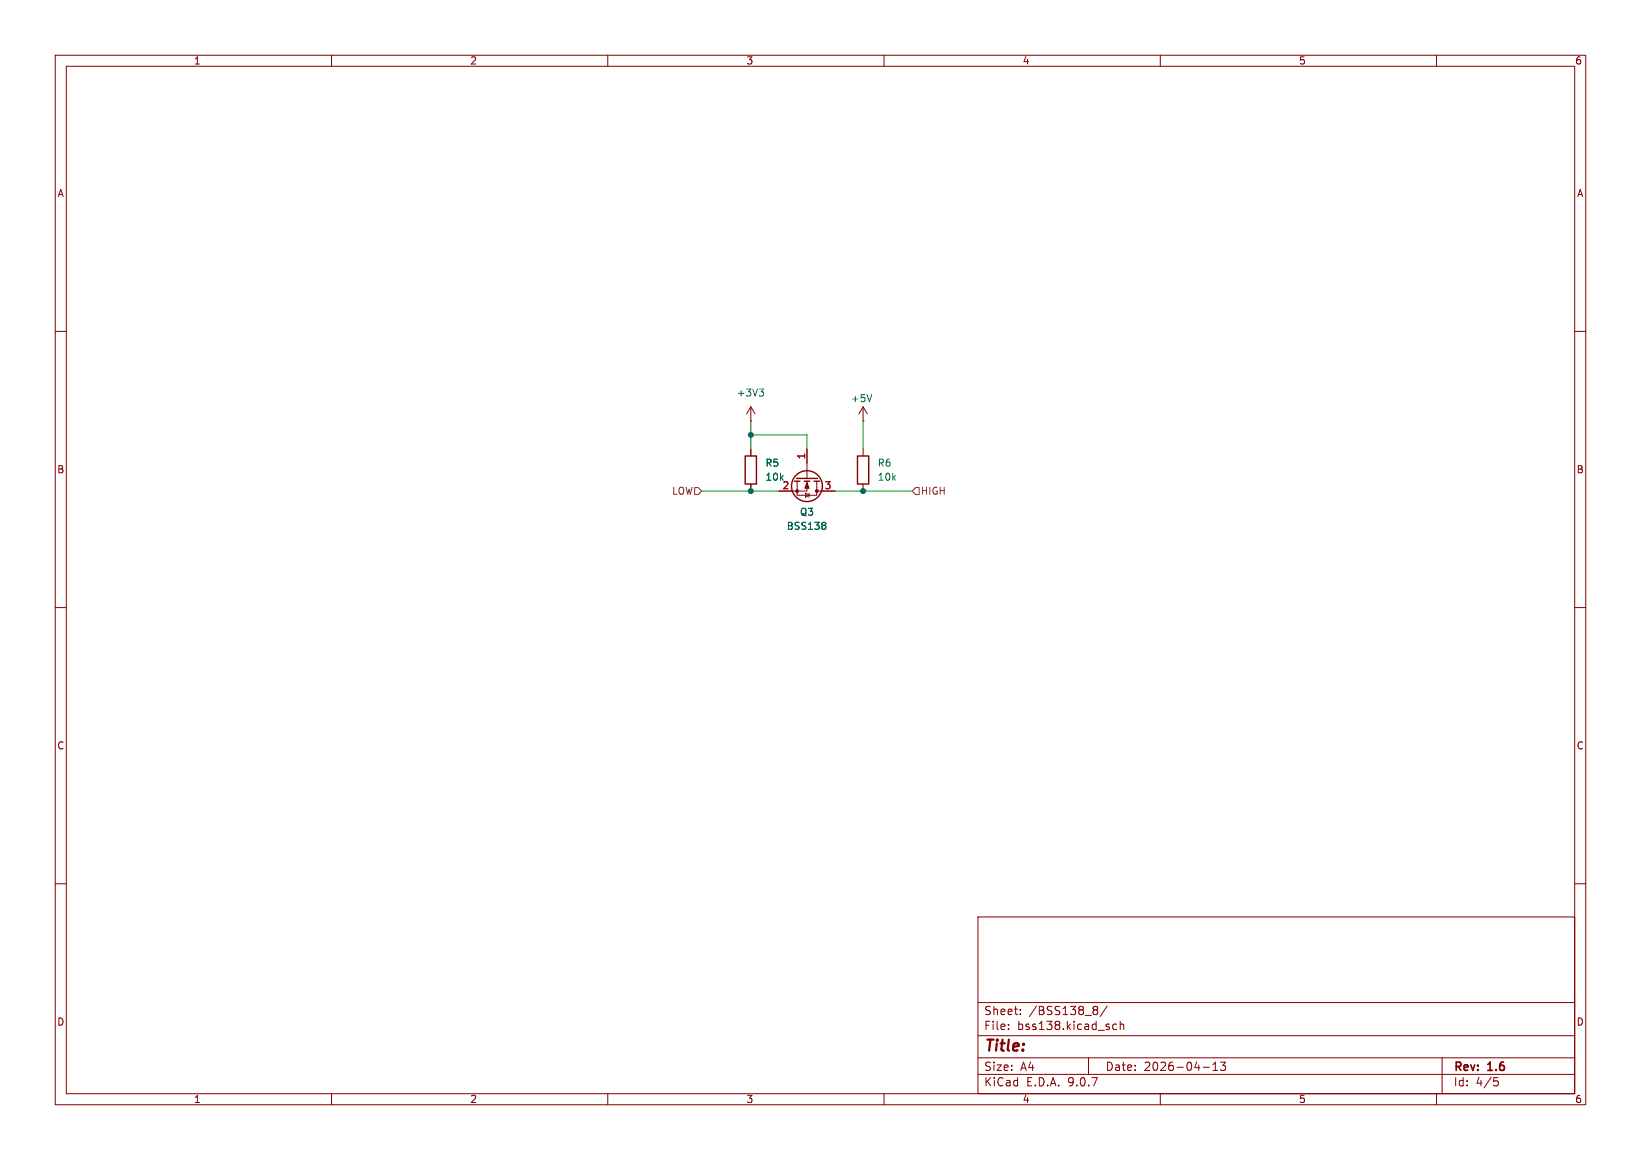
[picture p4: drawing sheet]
<svg xmlns="http://www.w3.org/2000/svg" width="297mm" height="210mm" viewBox="0 0 297 210" stroke-linecap="round" stroke-linejoin="round" font-family="sans-serif">
<g fill="none" stroke="#840000" stroke-width=".18">
<path d="M10 10h277v190h-277zM12 12h273v186h-273zM60 10v2M110 10v2M160 10v2M210 10v2M260 10v2M10 60h2M135.9 76.2h.1M135.9 73.7v2.5M135.9 73.7l-.8 1.2M135.9 73.7l.8 1.2"/>
<path d="M156.2 76.2h.1M156.2 73.7l-.8 1.2M156.2 73.7l.8 1.2M156.2 73.7v2.5M285 60h2M135.9 81.3v1.3M135.9 87.6v1.3M144.3 87.1v2.6h3.5v-2.6M145.8 89.3l.6 .4-.6 .3zM146 87.1v1.8h-5M146 81.3v5.3M146.4 89.3v.7"/>
<path d="M147.8 88.9h3.3M156.2 81.3v1.3M156.2 87.6v1.3M10 110h2M285 110h2M10 160h2M177 166h108v32h-108zM285 160h2M60 198v2M110 198v2M160 198v2M177 194.5h108"/>
<path d="M177 191.5h108M177 187.5h108M177 181.5h108M182.5 186.3v.1M182.5 185.5v.1M184.7 183.6v.1M184.7 182.8v.1M197 191.5v3M198.1 182.2l.4 .1 .2 .2-.3 .3M198.1 182.8h.3M198.4 182.8l.2 .2 .1 .4-.2 .2-.4 .1M200.4 182.1l-1.3 2"/>
<path d="M202.1 185.5l-.4-.1-.3 .3v.4l.1 .2h.6M202.7 185.5l.3-.1 .3 .1 .1 .9M202.7 184.9v1.5M210 198v2M217.7 193.2h1.2M219.5 193.8h.9M219.5 192.7l.5-.4v1.5M220.9 192.3h.9l-.5 .6 .4 .1v.7l-.2 .1h-.4l-.2-.1M260 198v2M261 191.5v6.5M270.4 195.1h.7M270.5 195.7h.4l.3 .3-.2 .5-.5 .1"/>
</g>
<g fill="none" stroke="#840000" stroke-width=".25">
<path d="M134.9 82.6h2v5h-2zM143.8 87.1h1M144.1 86.6h3.9M145.5 87.1h1.1M147.3 87.1h1M155.2 82.6h2v5h-2z"/>
<circle cx="146" cy="88" r="2.79"/>
</g>
<g fill="#840000" stroke="#840000" stroke-width=".18">
<path d="M146 87.4l.4 1h-.7z"/>
<circle cx="147.8" cy="88.9" r=".25"/>
<circle cx="144.3" cy="88.9" r=".25"/>
</g>
<path d="M137.4 70.4h.8l-.4 .5M137.9 70.9l.3 .3v.3l-.3 .2M157.8 71.4l-.5 1.3M149.2 94.6l.3 .2-.3 .3 .3 .2v.3l-.3 .2" fill="none" stroke="#006464" stroke-width=".18"/>
<path d="M125.7 88.3h.7l.6 .6-.6 .6h-.7zM165.7 88.3h.7v1.2h-.7l-.6-.6z" fill="none" stroke="#725600" stroke-width=".18"/>
<path d="M135.9 76.2v5.1M135.9 78.7h10.1v2.6M156.2 76.2v5.1M127 88.9h14M151.1 88.9h14" fill="none" stroke="#009600" stroke-width=".18"/>
<g fill="#009600" stroke="#009600" stroke-width=".18">
<circle cx="135.9" cy="88.9" r=".46"/>
<circle cx="135.9" cy="78.7" r=".46"/>
<circle cx="156.2" cy="88.9" r=".46"/>
</g>
<text font-size="2.8" fill="#840000" x="178" y="190.9">Title:</text>
<g font-size="2.1" fill="#840000">
<text x="178" y="184">Sheet:</text>
<text x="186.2" y="184">/BSS138_8/</text>
<text x="178" y="186.7">File:</text>
<text x="184.1" y="186.7">bss138.kicad_sch</text>
<text x="178" y="196.9">KiCad</text>
<text x="178" y="194.1">Size:</text>
<text x="184.7" y="194.1">A4</text>
<text x="185.7" y="196.9">E.D.A.</text>
<text x="193.3" y="196.9">9.0.7</text>
<text x="200" y="194.1">Date:</text>
<text x="207" y="194.1">2026-04-13</text>
<text x="263" y="194.3">Rev:</text>
<text x="263" y="196.9">Id:</text>
<text x="267.1" y="196.9">4/5</text>
<text x="269.4" y="194.3">1.6</text>
</g>
<g font-size="1.8" fill="#840000">
<text x="35" y="11.9">1</text>
<text x="85" y="11.9">2</text>
<text x="135" y="11.9">3</text>
<text x="185" y="11.9">4</text>
<text x="235" y="11.9">5</text>
<text x="285" y="11.9">6</text>
<text x="10.3" y="35.9">A</text>
<text x="285.3" y="35.9">A</text>
<text x="10.3" y="85.9">B</text>
<text x="285.3" y="85.9">B</text>
<text x="10.3" y="135.9">C</text>
<text x="285.3" y="135.9">C</text>
<text x="10.3" y="185.9">D</text>
<text x="285.3" y="185.9">D</text>
<text x="35" y="199.9">1</text>
<text x="85" y="199.9">2</text>
<text x="135" y="199.9">3</text>
<text x="185" y="199.9">4</text>
<text x="235" y="199.9">5</text>
<text x="285" y="199.9">6</text>
</g>
<g font-size="1.8" fill="#006464">
<text x="133.2" y="72">+3V3</text>
<text x="153.9" y="73">+5V</text>
<text x="138.4" y="84.7">R5</text>
<text x="138.4" y="87.2">10k</text>
<text x="158.8" y="84.7">R6</text>
<text x="158.8" y="87.2">10k</text>
<text x="144.7" y="93.6">Q3</text>
<text x="142.3" y="96.1">BSS138</text>
</g>
<g font-size="1.8" fill="#a90000">
<text x="145.8" y="83.3" transform="rotate(-90 145.8 83.3)">1</text>
<text x="141.5" y="88.6">2</text>
<text x="149.2" y="88.6">3</text>
</g>
<g font-size="1.8" fill="#725600">
<text x="121.5" y="89.8">LOW</text>
<text x="166.6" y="89.8">HIGH</text>
</g>
</svg>
